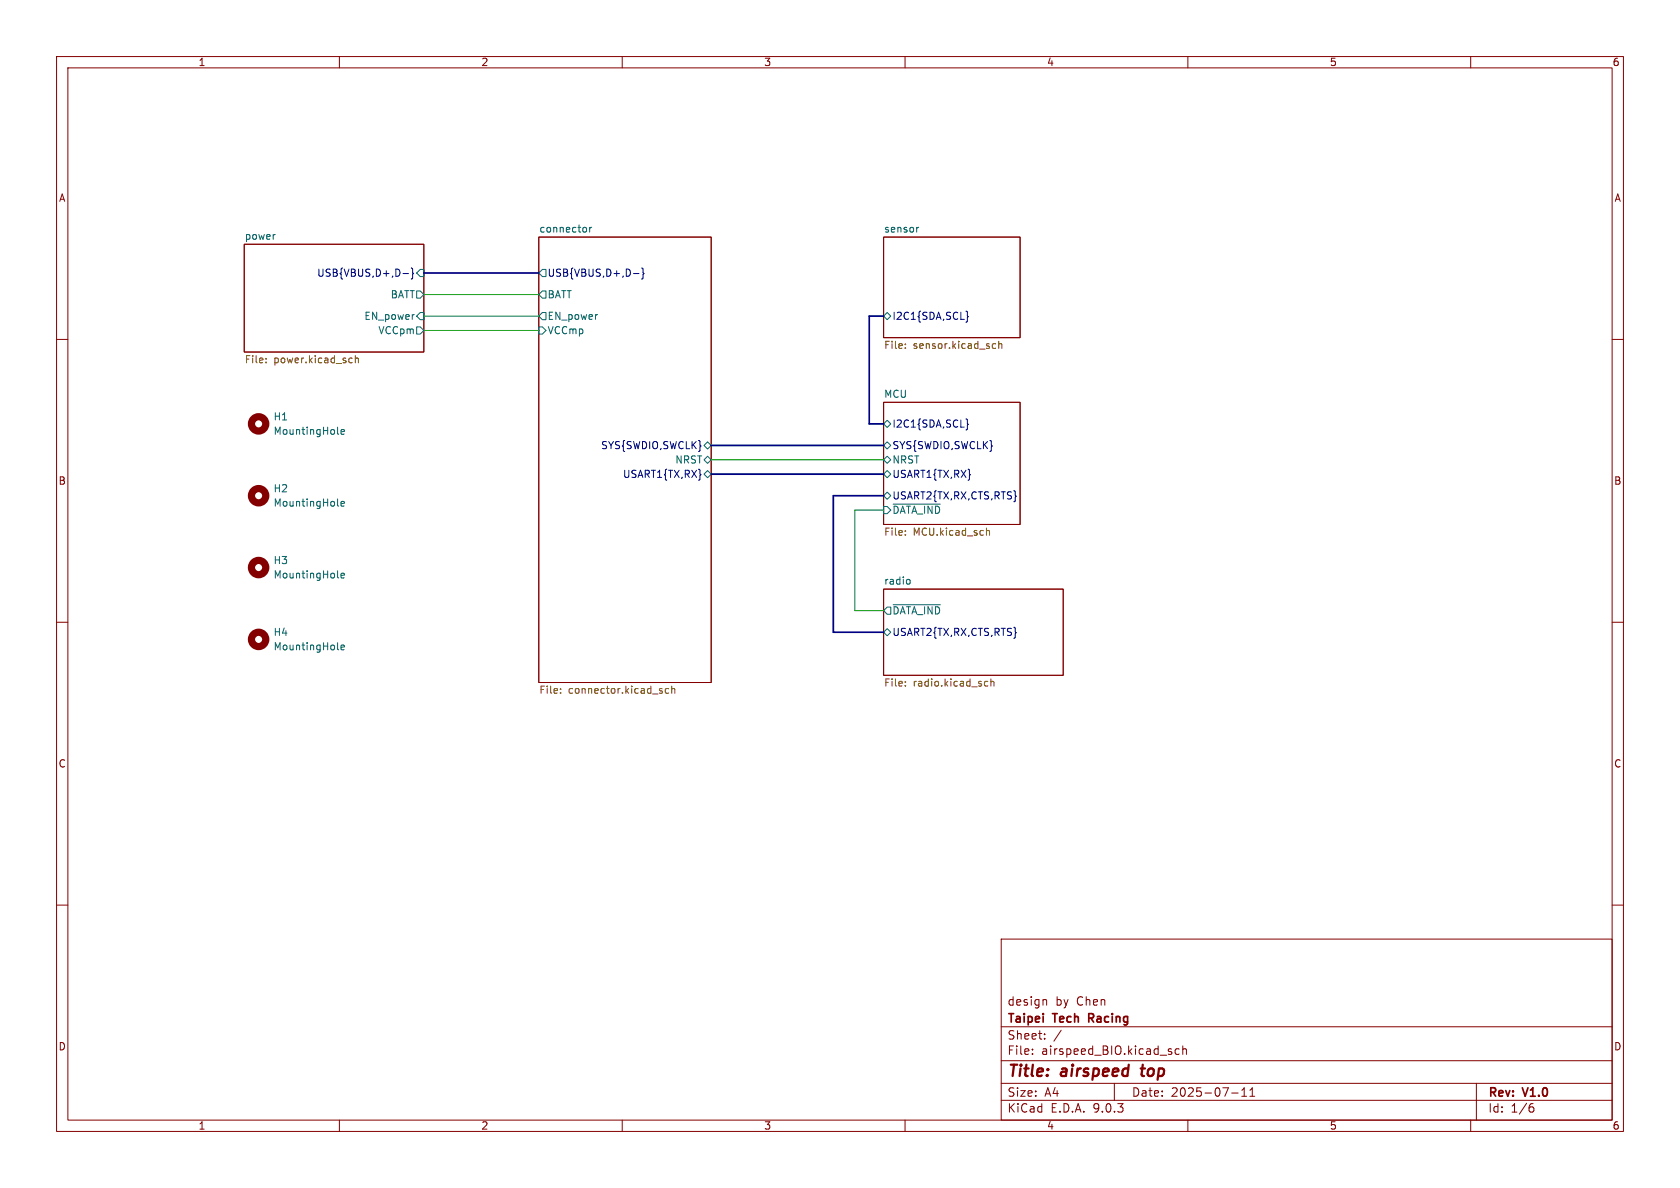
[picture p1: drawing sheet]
(kicad_sch
 (version 20250114)
 (generator "eeschema")
 (generator_version "9.0")
 (paper "A4")
 (title_block
  (title "airspeed top")
  (date "2025-07-11")
  (rev "V1.0")
  (company "Taipei Tech Racing")
  (comment 1 "design by Chen"))
 (lib_symbols
  (symbol "Mechanical:MountingHole"
   (pin_names
    (offset 1.016)) (exclude_from_sim yes) (in_bom no) (on_board yes)
   (property "Reference" "H" (at 0 5.08 0) (effects (font (size 1.27 1.27))))
   (property "Value" "MountingHole" (at 0 3.175 0) (effects (font (size 1.27 1.27))))
   (property "Footprint" "" (at 0 0 0) (effects (font (size 1.27 1.27)) (hide yes)))
   (property "Datasheet" "~" (at 0 0 0) (effects (font (size 1.27 1.27)) (hide yes)))
   (property "Description" "Mounting Hole without connection" (at 0 0 0) (effects (font (size 1.27 1.27)) (hide yes)))
   (symbol "MountingHole_0_1"
    (circle (center 0 0) (radius 1.27) (stroke (width 1.27) (type default)) (fill (type none))))
   (embedded_fonts no)))
 (bus
  (pts (xy 153.67 74.93) (xy 153.67 55.88))
  (stroke (width 0) (type default)))
 (bus
  (pts (xy 147.32 111.76) (xy 147.32 87.63))
  (stroke (width 0) (type default)))
 (bus
  (pts (xy 74.93 48.26) (xy 95.25 48.26))
  (stroke (width 0) (type default)))
 (wire
  (pts (xy 74.93 58.42) (xy 95.25 58.42))
  (stroke (width 0) (type default)))
 (bus
  (pts (xy 156.21 111.76) (xy 147.32 111.76))
  (stroke (width 0) (type default)))
 (bus
  (pts (xy 147.32 87.63) (xy 156.21 87.63))
  (stroke (width 0) (type default)))
 (wire
  (pts (xy 156.21 90.17) (xy 151.13 90.17))
  (stroke (width 0) (type default)))
 (wire
  (pts (xy 74.93 52.07) (xy 95.25 52.07))
  (stroke (width 0) (type default)))
 (bus
  (pts (xy 156.21 74.93) (xy 153.67 74.93))
  (stroke (width 0) (type default)))
 (bus
  (pts (xy 125.73 78.74) (xy 156.21 78.74))
  (stroke (width 0) (type default)))
 (wire
  (pts (xy 74.93 55.88) (xy 95.25 55.88))
  (stroke (width 0) (type default)))
 (bus
  (pts (xy 125.73 83.82) (xy 156.21 83.82))
  (stroke (width 0) (type default)))
 (bus
  (pts (xy 153.67 55.88) (xy 156.21 55.88))
  (stroke (width 0) (type default)))
 (wire
  (pts (xy 151.13 107.95) (xy 156.21 107.95))
  (stroke (width 0) (type default)))
 (wire
  (pts (xy 125.73 81.28) (xy 156.21 81.28))
  (stroke (width 0) (type default)))
 (wire
  (pts (xy 151.13 90.17) (xy 151.13 107.95))
  (stroke (width 0) (type default)))
 (symbol
  (lib_id "Mechanical:MountingHole")
  (at 45.72 74.93 0)
  (unit 1)
  (exclude_from_sim yes)
  (in_bom no)
  (on_board yes)
  (dnp no)
  (fields_autoplaced yes)
  (property "Reference" "H1" (at 48.26 73.6599 0) (effects (font (size 1.27 1.27)) (justify left)))
  (property "Value" "MountingHole" (at 48.26 76.1999 0) (effects (font (size 1.27 1.27)) (justify left)))
  (property "Footprint" "MountingHole:MountingHole_2.2mm_M2" (at 45.72 74.93 0) (effects (font (size 1.27 1.27)) (hide yes)))
  (property "Datasheet" "~" (at 45.72 74.93 0) (effects (font (size 1.27 1.27)) (hide yes)))
  (property "Description" "Mounting Hole without connection" (at 45.72 74.93 0) (effects (font (size 1.27 1.27)) (hide yes)))
  (property "MOUSER" "" (at 45.72 74.93 0) (effects (font (size 1.27 1.27)) (hide yes)))
  (property "WE" "78614100960" (at 45.72 74.93 0) (effects (font (size 1.27 1.27)) (hide yes))))
 (symbol
  (lib_id "Mechanical:MountingHole")
  (at 45.72 100.33 0)
  (unit 1)
  (exclude_from_sim yes)
  (in_bom no)
  (on_board yes)
  (dnp no)
  (fields_autoplaced yes)
  (property "Reference" "H3" (at 48.26 99.0599 0) (effects (font (size 1.27 1.27)) (justify left)))
  (property "Value" "MountingHole" (at 48.26 101.5999 0) (effects (font (size 1.27 1.27)) (justify left)))
  (property "Footprint" "MountingHole:MountingHole_2.2mm_M2" (at 45.72 100.33 0) (effects (font (size 1.27 1.27)) (hide yes)))
  (property "Datasheet" "~" (at 45.72 100.33 0) (effects (font (size 1.27 1.27)) (hide yes)))
  (property "Description" "Mounting Hole without connection" (at 45.72 100.33 0) (effects (font (size 1.27 1.27)) (hide yes)))
  (property "MOUSER" "" (at 45.72 100.33 0) (effects (font (size 1.27 1.27)) (hide yes)))
  (property "WE" "78614100960" (at 45.72 100.33 0) (effects (font (size 1.27 1.27)) (hide yes))))
 (symbol
  (lib_id "Mechanical:MountingHole")
  (at 45.72 113.03 0)
  (unit 1)
  (exclude_from_sim yes)
  (in_bom no)
  (on_board yes)
  (dnp no)
  (fields_autoplaced yes)
  (property "Reference" "H4" (at 48.26 111.7599 0) (effects (font (size 1.27 1.27)) (justify left)))
  (property "Value" "MountingHole" (at 48.26 114.2999 0) (effects (font (size 1.27 1.27)) (justify left)))
  (property "Footprint" "MountingHole:MountingHole_2.2mm_M2" (at 45.72 113.03 0) (effects (font (size 1.27 1.27)) (hide yes)))
  (property "Datasheet" "~" (at 45.72 113.03 0) (effects (font (size 1.27 1.27)) (hide yes)))
  (property "Description" "Mounting Hole without connection" (at 45.72 113.03 0) (effects (font (size 1.27 1.27)) (hide yes)))
  (property "MOUSER" "" (at 45.72 113.03 0) (effects (font (size 1.27 1.27)) (hide yes)))
  (property "WE" "78614100960" (at 45.72 113.03 0) (effects (font (size 1.27 1.27)) (hide yes))))
 (symbol
  (lib_id "Mechanical:MountingHole")
  (at 45.72 87.63 0)
  (unit 1)
  (exclude_from_sim yes)
  (in_bom no)
  (on_board yes)
  (dnp no)
  (fields_autoplaced yes)
  (property "Reference" "H2" (at 48.26 86.3599 0) (effects (font (size 1.27 1.27)) (justify left)))
  (property "Value" "MountingHole" (at 48.26 88.8999 0) (effects (font (size 1.27 1.27)) (justify left)))
  (property "Footprint" "MountingHole:MountingHole_2.2mm_M2" (at 45.72 87.63 0) (effects (font (size 1.27 1.27)) (hide yes)))
  (property "Datasheet" "~" (at 45.72 87.63 0) (effects (font (size 1.27 1.27)) (hide yes)))
  (property "Description" "Mounting Hole without connection" (at 45.72 87.63 0) (effects (font (size 1.27 1.27)) (hide yes)))
  (property "MOUSER" "" (at 45.72 87.63 0) (effects (font (size 1.27 1.27)) (hide yes)))
  (property "WE" "78614100960" (at 45.72 87.63 0) (effects (font (size 1.27 1.27)) (hide yes))))
 (sheet
  (at 95.25 41.91)
  (size 30.48 78.74)
  (exclude_from_sim no)
  (in_bom yes)
  (on_board yes)
  (dnp no)
  (fields_autoplaced yes)
  (stroke (width 0.1524) (type solid))
  (fill (color 0 0 0 0.0000))
  (property "Sheetname" "connector" (at 95.25 41.1984 0) (effects (font (size 1.27 1.27)) (justify left bottom)))
  (property "Sheetfile" "connector.kicad_sch" (at 95.25 121.2346 0) (effects (font (size 1.27 1.27)) (justify left top)))
  (pin "USB{VBUS,D+,D-}" output (at 95.25 48.26 180) (effects (font (size 1.27 1.27)) (justify left)))
  (pin "USART1{TX,RX}" bidirectional (at 125.73 83.82 0) (effects (font (size 1.27 1.27)) (justify right)))
  (pin "NRST" bidirectional (at 125.73 81.28 0) (effects (font (size 1.27 1.27)) (justify right)))
  (pin "SYS{SWDIO,SWCLK}" bidirectional (at 125.73 78.74 0) (effects (font (size 1.27 1.27)) (justify right)))
  (pin "BATT" output (at 95.25 52.07 180) (effects (font (size 1.27 1.27)) (justify left)))
  (pin "EN_power" output (at 95.25 55.88 180) (effects (font (size 1.27 1.27)) (justify left)))
  (pin "VCCmp" input (at 95.25 58.42 180) (effects (font (size 1.27 1.27)) (justify left))))
 (sheet
  (at 156.21 41.91)
  (size 24.13 17.78)
  (exclude_from_sim no)
  (in_bom yes)
  (on_board yes)
  (dnp no)
  (fields_autoplaced yes)
  (stroke (width 0.1524) (type solid))
  (fill (color 0 0 0 0.0000))
  (property "Sheetname" "sensor" (at 156.21 41.1984 0) (effects (font (size 1.27 1.27)) (justify left bottom)))
  (property "Sheetfile" "sensor.kicad_sch" (at 156.21 60.2746 0) (effects (font (size 1.27 1.27)) (justify left top)))
  (pin "I2C1{SDA,SCL}" bidirectional (at 156.21 55.88 180) (effects (font (size 1.27 1.27)) (justify left))))
 (sheet
  (at 156.21 71.12)
  (size 24.13 21.59)
  (exclude_from_sim no)
  (in_bom yes)
  (on_board yes)
  (dnp no)
  (fields_autoplaced yes)
  (stroke (width 0.1524) (type solid))
  (fill (color 0 0 0 0.0000))
  (property "Sheetname" "MCU" (at 156.21 70.4084 0) (effects (font (size 1.27 1.27)) (justify left bottom)))
  (property "Sheetfile" "MCU.kicad_sch" (at 156.21 93.2946 0) (effects (font (size 1.27 1.27)) (justify left top)))
  (pin "NRST" bidirectional (at 156.21 81.28 180) (effects (font (size 1.27 1.27)) (justify left)))
  (pin "SYS{SWDIO,SWCLK}" bidirectional (at 156.21 78.74 180) (effects (font (size 1.27 1.27)) (justify left)))
  (pin "USART1{TX,RX}" bidirectional (at 156.21 83.82 180) (effects (font (size 1.27 1.27)) (justify left)))
  (pin "I2C1{SDA,SCL}" bidirectional (at 156.21 74.93 180) (effects (font (size 1.27 1.27)) (justify left)))
  (pin "USART2{TX,RX,CTS,RTS}" bidirectional (at 156.21 87.63 180) (effects (font (size 1.27 1.27)) (justify left)))
  (pin "~{DATA_IND}" input (at 156.21 90.17 180) (effects (font (size 1.27 1.27)) (justify left))))
 (sheet
  (at 156.21 104.14)
  (size 31.75 15.24)
  (exclude_from_sim no)
  (in_bom yes)
  (on_board yes)
  (dnp no)
  (fields_autoplaced yes)
  (stroke (width 0.1524) (type solid))
  (fill (color 0 0 0 0.0000))
  (property "Sheetname" "radio" (at 156.21 103.4284 0) (effects (font (size 1.27 1.27)) (justify left bottom)))
  (property "Sheetfile" "radio.kicad_sch" (at 156.21 119.9646 0) (effects (font (size 1.27 1.27)) (justify left top)))
  (pin "~{DATA_IND}" output (at 156.21 107.95 180) (effects (font (size 1.27 1.27)) (justify left)))
  (pin "USART2{TX,RX,CTS,RTS}" bidirectional (at 156.21 111.76 180) (effects (font (size 1.27 1.27)) (justify left))))
 (sheet
  (at 43.18 43.18)
  (size 31.75 19.05)
  (exclude_from_sim no)
  (in_bom yes)
  (on_board yes)
  (dnp no)
  (fields_autoplaced yes)
  (stroke (width 0.1524) (type solid))
  (fill (color 0 0 0 0.0000))
  (property "Sheetname" "power" (at 43.18 42.4684 0) (effects (font (size 1.27 1.27)) (justify left bottom)))
  (property "Sheetfile" "power.kicad_sch" (at 43.18 62.8146 0) (effects (font (size 1.27 1.27)) (justify left top)))
  (pin "USB{VBUS,D+,D-}" input (at 74.93 48.26 0) (effects (font (size 1.27 1.27)) (justify right)))
  (pin "BATT" output (at 74.93 52.07 0) (effects (font (size 1.27 1.27)) (justify right)))
  (pin "EN_power" input (at 74.93 55.88 0) (effects (font (size 1.27 1.27)) (justify right)))
  (pin "VCCpm" output (at 74.93 58.42 0) (effects (font (size 1.27 1.27)) (justify right))))
 (sheet_instances
  (path ""
   (page "1")))
 (embedded_fonts no))
